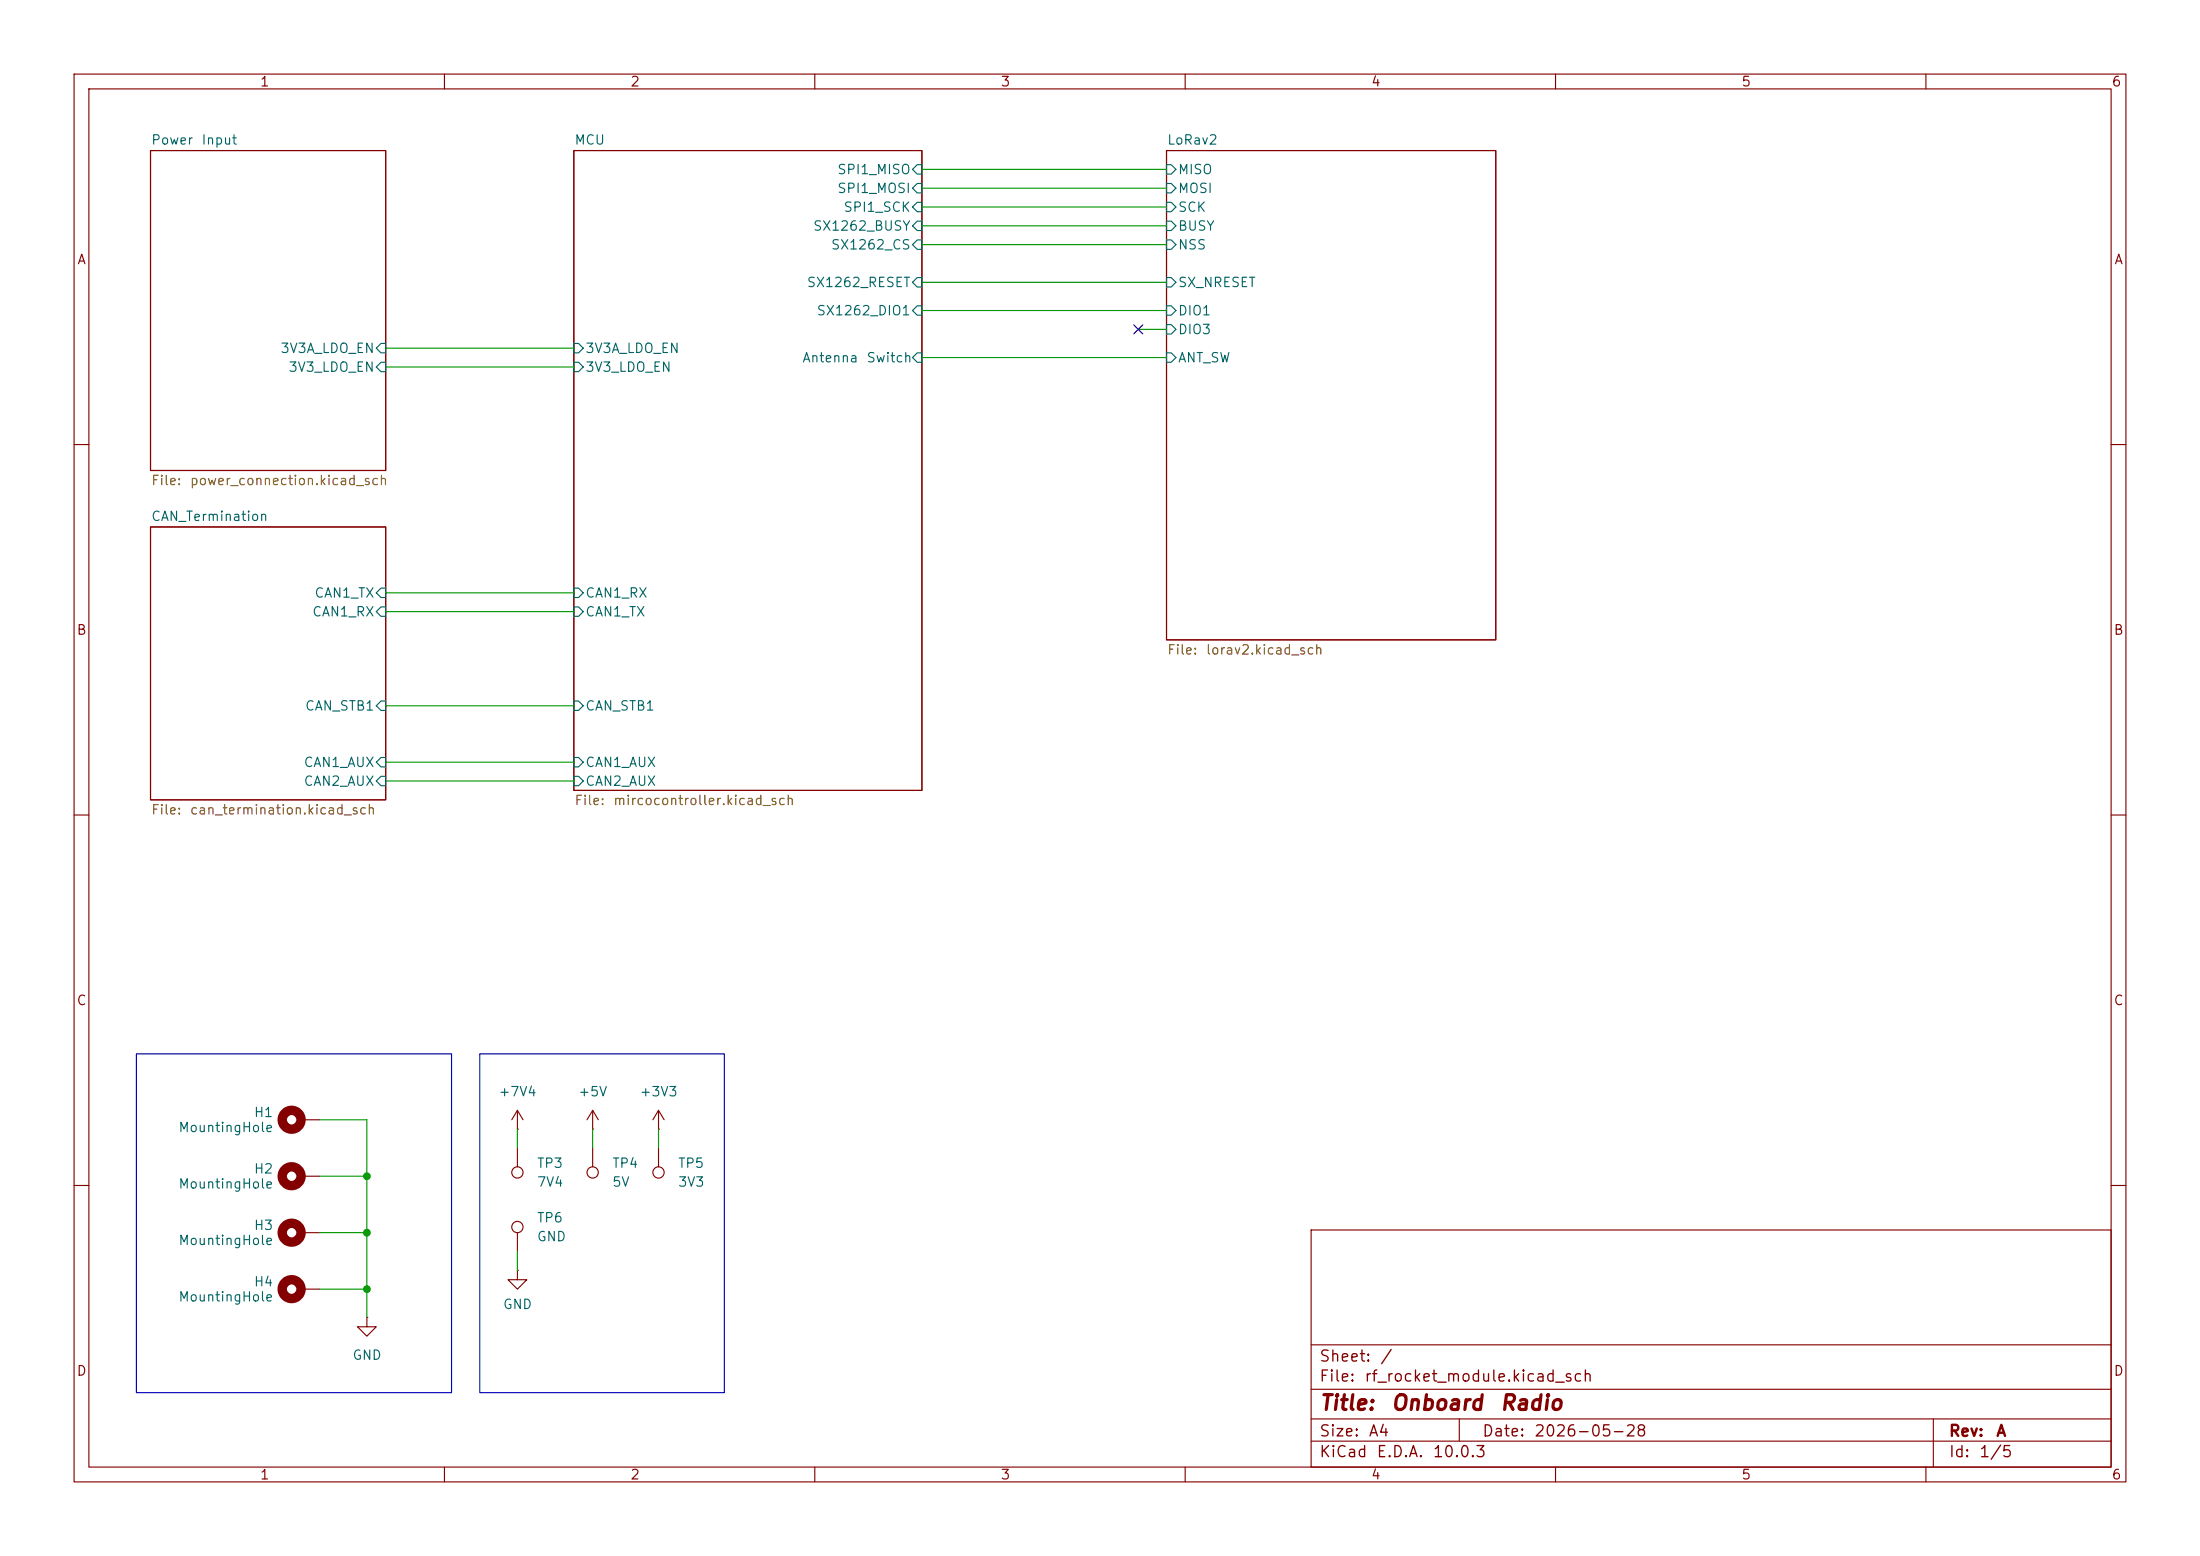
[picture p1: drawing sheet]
(kicad_sch
 (version 20260306)
 (generator "eeschema")
 (generator_version "10.0")
 (paper "A4")
 (title_block
  (title "Onboard Radio")
  (date "2026-05-28")
  (rev "A"))
 (lib_symbols
  (symbol "Connector:TestPoint"
   (pin_numbers (hide yes))
   (pin_names
    (offset 0.762) (hide yes)) (exclude_from_sim no) (in_bom yes) (on_board yes)
   (in_pos_files yes)
   (duplicate_pin_numbers_are_jumpers no)
   (property "Reference" "TP" (at 0 6.858 0) (show_name no) (do_not_autoplace no) (effects (font (size 1.27 1.27))))
   (property "Value" "TestPoint" (at 0 5.08 0) (show_name no) (do_not_autoplace no) (effects (font (size 1.27 1.27))))
   (property "Footprint" "" (at 5.08 0 0) (show_name no) (do_not_autoplace no) (hide yes) (effects (font (size 1.27 1.27))))
   (property "Datasheet" "" (at 5.08 0 0) (show_name no) (do_not_autoplace no) (hide yes) (effects (font (size 1.27 1.27))))
   (property "Description" "test point" (at 0 0 0) (show_name no) (do_not_autoplace no) (hide yes) (effects (font (size 1.27 1.27))))
   (symbol "TestPoint_0_1"
    (circle (center 0 3.302) (radius 0.762) (stroke (width 0) (type default)) (fill (type none))))
   (symbol "TestPoint_1_1"
    (pin passive line (at 0 0 90) (length 2.54) (name "1" (effects (font (size 1.27 1.27)))) (number "1" (effects (font (size 1.27 1.27))))))
   (embedded_fonts no))
  (symbol "Mechanical:MountingHole_Pad"
   (pin_numbers (hide yes))
   (pin_names
    (offset 1.016) (hide yes)) (exclude_from_sim no) (in_bom no) (on_board yes)
   (in_pos_files yes)
   (duplicate_pin_numbers_are_jumpers no)
   (property "Reference" "H" (at 0 6.35 0) (show_name no) (do_not_autoplace no) (effects (font (size 1.27 1.27))))
   (property "Value" "MountingHole_Pad" (at 0 4.445 0) (show_name no) (do_not_autoplace no) (effects (font (size 1.27 1.27))))
   (property "Footprint" "" (at 0 0 0) (show_name no) (do_not_autoplace no) (hide yes) (effects (font (size 1.27 1.27))))
   (property "Datasheet" "" (at 0 0 0) (show_name no) (do_not_autoplace no) (hide yes) (effects (font (size 1.27 1.27))))
   (property "Description" "Mounting Hole with connection" (at 0 0 0) (show_name no) (do_not_autoplace no) (hide yes) (effects (font (size 1.27 1.27))))
   (symbol "MountingHole_Pad_0_1"
    (circle (center 0 1.27) (radius 1.27) (stroke (width 1.27) (type default)) (fill (type none))))
   (symbol "MountingHole_Pad_1_1"
    (pin input line (at 0 -2.54 90) (length 2.54) (name "1" (effects (font (size 1.27 1.27)))) (number "1" (effects (font (size 1.27 1.27))))))
   (embedded_fonts no))
  (symbol "power:+3V3"
   (power global)
   (pin_numbers (hide yes))
   (pin_names
    (offset 0) (hide yes)) (exclude_from_sim no) (in_bom yes) (on_board yes)
   (in_pos_files yes)
   (duplicate_pin_numbers_are_jumpers no)
   (property "Reference" "#PWR" (at 0 -3.81 0) (show_name no) (do_not_autoplace no) (hide yes) (effects (font (size 1.27 1.27))))
   (property "Value" "+3V3" (at 0 3.556 0) (show_name no) (do_not_autoplace no) (effects (font (size 1.27 1.27))))
   (property "Footprint" "" (at 0 0 0) (show_name no) (do_not_autoplace no) (hide yes) (effects (font (size 1.27 1.27))))
   (property "Datasheet" "" (at 0 0 0) (show_name no) (do_not_autoplace no) (hide yes) (effects (font (size 1.27 1.27))))
   (property "Description" "Power symbol creates a global label with name \"+3V3\"" (at 0 0 0) (show_name no) (do_not_autoplace no) (hide yes) (effects (font (size 1.27 1.27))))
   (symbol "+3V3_0_1"
    (polyline (pts (xy -0.762 1.27) (xy 0 2.54)) (stroke (width 0) (type default)) (fill (type none)))
    (polyline (pts (xy 0 2.54) (xy 0.762 1.27)) (stroke (width 0) (type default)) (fill (type none)))
    (polyline (pts (xy 0 0) (xy 0 2.54)) (stroke (width 0) (type default)) (fill (type none))))
   (symbol "+3V3_1_1"
    (pin power_in line (at 0 0 90) (length 0) (name "" (effects (font (size 1.27 1.27)))) (number "1" (effects (font (size 1.27 1.27))))))
   (embedded_fonts no))
  (symbol "power:+5V"
   (power global)
   (pin_numbers (hide yes))
   (pin_names
    (offset 0) (hide yes)) (exclude_from_sim no) (in_bom yes) (on_board yes)
   (in_pos_files yes)
   (duplicate_pin_numbers_are_jumpers no)
   (property "Reference" "#PWR" (at 0 -3.81 0) (show_name no) (do_not_autoplace no) (hide yes) (effects (font (size 1.27 1.27))))
   (property "Value" "+5V" (at 0 3.556 0) (show_name no) (do_not_autoplace no) (effects (font (size 1.27 1.27))))
   (property "Footprint" "" (at 0 0 0) (show_name no) (do_not_autoplace no) (hide yes) (effects (font (size 1.27 1.27))))
   (property "Datasheet" "" (at 0 0 0) (show_name no) (do_not_autoplace no) (hide yes) (effects (font (size 1.27 1.27))))
   (property "Description" "Power symbol creates a global label with name \"+5V\"" (at 0 0 0) (show_name no) (do_not_autoplace no) (hide yes) (effects (font (size 1.27 1.27))))
   (symbol "+5V_0_1"
    (polyline (pts (xy -0.762 1.27) (xy 0 2.54)) (stroke (width 0) (type default)) (fill (type none)))
    (polyline (pts (xy 0 2.54) (xy 0.762 1.27)) (stroke (width 0) (type default)) (fill (type none)))
    (polyline (pts (xy 0 0) (xy 0 2.54)) (stroke (width 0) (type default)) (fill (type none))))
   (symbol "+5V_1_1"
    (pin power_in line (at 0 0 90) (length 0) (name "" (effects (font (size 1.27 1.27)))) (number "1" (effects (font (size 1.27 1.27))))))
   (embedded_fonts no))
  (symbol "power:+7.5V"
   (power global)
   (pin_numbers (hide yes))
   (pin_names
    (offset 0) (hide yes)) (exclude_from_sim no) (in_bom yes) (on_board yes)
   (in_pos_files yes)
   (duplicate_pin_numbers_are_jumpers no)
   (property "Reference" "#PWR" (at 0 -3.81 0) (show_name no) (do_not_autoplace no) (hide yes) (effects (font (size 1.27 1.27))))
   (property "Value" "+7.5V" (at 0 3.556 0) (show_name no) (do_not_autoplace no) (effects (font (size 1.27 1.27))))
   (property "Footprint" "" (at 0 0 0) (show_name no) (do_not_autoplace no) (hide yes) (effects (font (size 1.27 1.27))))
   (property "Datasheet" "" (at 0 0 0) (show_name no) (do_not_autoplace no) (hide yes) (effects (font (size 1.27 1.27))))
   (property "Description" "Power symbol creates a global label with name \"+7.5V\"" (at 0 0 0) (show_name no) (do_not_autoplace no) (hide yes) (effects (font (size 1.27 1.27))))
   (symbol "+7.5V_0_1"
    (polyline (pts (xy -0.762 1.27) (xy 0 2.54)) (stroke (width 0) (type default)) (fill (type none)))
    (polyline (pts (xy 0 2.54) (xy 0.762 1.27)) (stroke (width 0) (type default)) (fill (type none)))
    (polyline (pts (xy 0 0) (xy 0 2.54)) (stroke (width 0) (type default)) (fill (type none))))
   (symbol "+7.5V_1_1"
    (pin power_in line (at 0 0 90) (length 0) (name "" (effects (font (size 1.27 1.27)))) (number "1" (effects (font (size 1.27 1.27))))))
   (embedded_fonts no))
  (symbol "power:GND"
   (power global)
   (pin_numbers (hide yes))
   (pin_names
    (offset 0) (hide yes)) (exclude_from_sim no) (in_bom yes) (on_board yes)
   (in_pos_files yes)
   (duplicate_pin_numbers_are_jumpers no)
   (property "Reference" "#PWR" (at 0 -6.35 0) (show_name no) (do_not_autoplace no) (hide yes) (effects (font (size 1.27 1.27))))
   (property "Value" "GND" (at 0 -3.81 0) (show_name no) (do_not_autoplace no) (effects (font (size 1.27 1.27))))
   (property "Footprint" "" (at 0 0 0) (show_name no) (do_not_autoplace no) (hide yes) (effects (font (size 1.27 1.27))))
   (property "Datasheet" "" (at 0 0 0) (show_name no) (do_not_autoplace no) (hide yes) (effects (font (size 1.27 1.27))))
   (property "Description" "Power symbol creates a global label with name \"GND\" , ground" (at 0 0 0) (show_name no) (do_not_autoplace no) (hide yes) (effects (font (size 1.27 1.27))))
   (symbol "GND_0_1"
    (polyline (pts (xy 0 0) (xy 0 -1.27) (xy 1.27 -1.27) (xy 0 -2.54) (xy -1.27 -1.27) (xy 0 -1.27)) (stroke (width 0) (type default)) (fill (type none))))
   (symbol "GND_1_1"
    (pin power_in line (at 0 0 270) (length 0) (name "" (effects (font (size 1.27 1.27)))) (number "1" (effects (font (size 1.27 1.27))))))
   (embedded_fonts no)))
 (rectangle
  (start 18.415 142.24)
  (end 60.96 187.96)
  (stroke (width 0) (type default))
  (fill (type none)))
 (rectangle
  (start 64.77 142.24)
  (end 97.79 187.96)
  (stroke (width 0) (type default))
  (fill (type none)))
 (junction
  (at 49.53 158.75)
  (diameter 0)
  (color 0 0 0 0))
 (junction
  (at 49.53 173.99)
  (diameter 0)
  (color 0 0 0 0))
 (junction
  (at 49.53 166.37)
  (diameter 0)
  (color 0 0 0 0))
 (no_connect
  (at 153.67 44.45))
 (wire
  (pts (xy 52.07 105.41) (xy 77.47 105.41))
  (stroke (width 0) (type default)))
 (wire
  (pts (xy 52.07 46.99) (xy 77.47 46.99))
  (stroke (width 0) (type default)))
 (wire
  (pts (xy 124.46 22.86) (xy 157.48 22.86))
  (stroke (width 0) (type default)))
 (wire
  (pts (xy 69.85 168.91) (xy 69.85 171.45))
  (stroke (width 0) (type default)))
 (wire
  (pts (xy 52.07 95.25) (xy 77.47 95.25))
  (stroke (width 0) (type default)))
 (wire
  (pts (xy 52.07 80.01) (xy 77.47 80.01))
  (stroke (width 0) (type default)))
 (wire
  (pts (xy 124.46 38.1) (xy 157.48 38.1))
  (stroke (width 0) (type default)))
 (wire
  (pts (xy 153.67 44.45) (xy 157.48 44.45))
  (stroke (width 0) (type default)))
 (wire
  (pts (xy 52.07 49.53) (xy 77.47 49.53))
  (stroke (width 0) (type default)))
 (wire
  (pts (xy 124.46 25.4) (xy 157.48 25.4))
  (stroke (width 0) (type default)))
 (wire
  (pts (xy 43.18 151.13) (xy 49.53 151.13))
  (stroke (width 0) (type default)))
 (wire
  (pts (xy 49.53 166.37) (xy 49.53 173.99))
  (stroke (width 0) (type default)))
 (wire
  (pts (xy 49.53 158.75) (xy 49.53 166.37))
  (stroke (width 0) (type default)))
 (wire
  (pts (xy 49.53 151.13) (xy 49.53 158.75))
  (stroke (width 0) (type default)))
 (wire
  (pts (xy 43.18 158.75) (xy 49.53 158.75))
  (stroke (width 0) (type default)))
 (wire
  (pts (xy 49.53 173.99) (xy 49.53 177.8))
  (stroke (width 0) (type default)))
 (wire
  (pts (xy 43.18 166.37) (xy 49.53 166.37))
  (stroke (width 0) (type default)))
 (wire
  (pts (xy 52.07 102.87) (xy 77.47 102.87))
  (stroke (width 0) (type default)))
 (wire
  (pts (xy 69.85 152.4) (xy 69.85 154.94))
  (stroke (width 0) (type default)))
 (wire
  (pts (xy 124.46 27.94) (xy 157.48 27.94))
  (stroke (width 0) (type default)))
 (wire
  (pts (xy 124.46 48.26) (xy 157.48 48.26))
  (stroke (width 0) (type default)))
 (wire
  (pts (xy 124.46 33.02) (xy 157.48 33.02))
  (stroke (width 0) (type default)))
 (wire
  (pts (xy 43.18 173.99) (xy 49.53 173.99))
  (stroke (width 0) (type default)))
 (wire
  (pts (xy 124.46 41.91) (xy 157.48 41.91))
  (stroke (width 0) (type default)))
 (wire
  (pts (xy 80.01 152.4) (xy 80.01 154.94))
  (stroke (width 0) (type default)))
 (wire
  (pts (xy 88.9 152.4) (xy 88.9 154.94))
  (stroke (width 0) (type default)))
 (wire
  (pts (xy 52.07 82.55) (xy 77.47 82.55))
  (stroke (width 0) (type default)))
 (wire
  (pts (xy 124.46 30.48) (xy 157.48 30.48))
  (stroke (width 0) (type default)))
 (symbol
  (lib_id "power:+5V")
  (at 80.01 152.4 0)
  (unit 1)
  (body_style 1)
  (exclude_from_sim no)
  (in_bom yes)
  (on_board yes)
  (in_pos_files yes)
  (dnp no)
  (fields_autoplaced yes)
  (property "Reference" "#PWR017" (at 80.01 156.21 0) (hide yes) (show_name no) (do_not_autoplace no) (effects (font (size 1.27 1.27))))
  (property "Value" "+5V" (at 80.01 147.32 0) (show_name no) (do_not_autoplace no) (effects (font (size 1.27 1.27))))
  (property "Footprint" "" (at 80.01 152.4 0) (hide yes) (show_name no) (do_not_autoplace no) (effects (font (size 1.27 1.27))))
  (property "Datasheet" "" (at 80.01 152.4 0) (hide yes) (show_name no) (do_not_autoplace no) (effects (font (size 1.27 1.27))))
  (property "Description" "Power symbol creates a global label with name \"+5V\"" (at 80.01 152.4 0) (hide yes) (show_name no) (do_not_autoplace no) (effects (font (size 1.27 1.27))))
  (pin "1"))
 (symbol
  (lib_id "power:+7.5V")
  (at 69.85 152.4 0)
  (unit 1)
  (body_style 1)
  (exclude_from_sim no)
  (in_bom yes)
  (on_board yes)
  (in_pos_files yes)
  (dnp no)
  (fields_autoplaced yes)
  (property "Reference" "#PWR018" (at 69.85 156.21 0) (hide yes) (show_name no) (do_not_autoplace no) (effects (font (size 1.27 1.27))))
  (property "Value" "+7V4" (at 69.85 147.32 0) (show_name no) (do_not_autoplace no) (effects (font (size 1.27 1.27))))
  (property "Footprint" "" (at 69.85 152.4 0) (hide yes) (show_name no) (do_not_autoplace no) (effects (font (size 1.27 1.27))))
  (property "Datasheet" "" (at 69.85 152.4 0) (hide yes) (show_name no) (do_not_autoplace no) (effects (font (size 1.27 1.27))))
  (property "Description" "Power symbol creates a global label with name \"+7.5V\"" (at 69.85 152.4 0) (hide yes) (show_name no) (do_not_autoplace no) (effects (font (size 1.27 1.27))))
  (pin "1"))
 (symbol
  (lib_id "Connector:TestPoint")
  (at 80.01 154.94 180)
  (unit 1)
  (body_style 1)
  (exclude_from_sim no)
  (in_bom no)
  (on_board no)
  (in_pos_files yes)
  (dnp no)
  (fields_autoplaced yes)
  (property "Reference" "TP4" (at 82.55 156.9719 0) (show_name no) (do_not_autoplace no) (effects (font (size 1.27 1.27)) (justify right)))
  (property "Value" "5V" (at 82.55 159.5119 0) (show_name no) (do_not_autoplace no) (effects (font (size 1.27 1.27)) (justify right)))
  (property "Footprint" "TestPoint:TestPoint_Pad_1.0x1.0mm" (at 74.93 154.94 0) (hide yes) (show_name no) (do_not_autoplace no) (effects (font (size 1.27 1.27))))
  (property "Datasheet" "" (at 74.93 154.94 0) (hide yes) (show_name no) (do_not_autoplace no) (effects (font (size 1.27 1.27))))
  (property "Description" "test point" (at 80.01 154.94 0) (hide yes) (show_name no) (do_not_autoplace no) (effects (font (size 1.27 1.27))))
  (property "DigiKey PN" "" (at 80.01 154.94 0) (hide yes) (show_name no) (do_not_autoplace no) (effects (font (size 1.27 1.27))))
  (property "LCSC Part #" "" (at 80.01 154.94 0) (hide yes) (show_name no) (do_not_autoplace no) (effects (font (size 1.27 1.27))))
  (property "Manufacturer" "" (at 80.01 154.94 0) (hide yes) (show_name no) (do_not_autoplace no) (effects (font (size 1.27 1.27))))
  (property "Max Temp" "" (at 80.01 154.94 0) (hide yes) (show_name no) (do_not_autoplace no) (effects (font (size 1.27 1.27))))
  (property "Min Temp" "" (at 80.01 154.94 0) (hide yes) (show_name no) (do_not_autoplace no) (effects (font (size 1.27 1.27))))
  (property "Voltage" "" (at 80.01 154.94 0) (hide yes) (show_name no) (do_not_autoplace no) (effects (font (size 1.27 1.27))))
  (property "KLC_S3.3" "" (at 80.01 154.94 0) (hide yes) (show_name no) (do_not_autoplace no) (effects (font (size 1.27 1.27))))
  (property "KLC_S4.1" "" (at 80.01 154.94 0) (hide yes) (show_name no) (do_not_autoplace no) (effects (font (size 1.27 1.27))))
  (pin "1"))
 (symbol
  (lib_id "Mechanical:MountingHole_Pad")
  (at 40.64 166.37 90)
  (unit 1)
  (body_style 1)
  (exclude_from_sim no)
  (in_bom no)
  (on_board yes)
  (in_pos_files yes)
  (dnp no)
  (property "Reference" "H3" (at 35.56 165.354 90) (show_name no) (do_not_autoplace no) (effects (font (size 1.27 1.27))))
  (property "Value" "MountingHole" (at 30.48 167.386 90) (show_name no) (do_not_autoplace no) (effects (font (size 1.27 1.27))))
  (property "Footprint" "MountingHole:MountingHole_3.2mm_M3_DIN965_Pad" (at 40.64 166.37 0) (hide yes) (show_name no) (do_not_autoplace no) (effects (font (size 1.27 1.27))))
  (property "Datasheet" "" (at 40.64 166.37 0) (hide yes) (show_name no) (do_not_autoplace no) (effects (font (size 1.27 1.27))))
  (property "Description" "Mounting Hole with connection" (at 40.64 166.37 0) (hide yes) (show_name no) (do_not_autoplace no) (effects (font (size 1.27 1.27))))
  (property "DigiKey PN" "" (at 40.64 166.37 90) (hide yes) (show_name no) (do_not_autoplace no) (effects (font (size 1.27 1.27))))
  (property "LCSC Part #" "" (at 40.64 166.37 90) (hide yes) (show_name no) (do_not_autoplace no) (effects (font (size 1.27 1.27))))
  (property "Manufacturer" "" (at 40.64 166.37 90) (hide yes) (show_name no) (do_not_autoplace no) (effects (font (size 1.27 1.27))))
  (property "Max Temp" "" (at 40.64 166.37 90) (hide yes) (show_name no) (do_not_autoplace no) (effects (font (size 1.27 1.27))))
  (property "Min Temp" "" (at 40.64 166.37 90) (hide yes) (show_name no) (do_not_autoplace no) (effects (font (size 1.27 1.27))))
  (property "Voltage" "" (at 40.64 166.37 90) (hide yes) (show_name no) (do_not_autoplace no) (effects (font (size 1.27 1.27))))
  (property "KLC_S3.3" "" (at 40.64 166.37 90) (hide yes) (show_name no) (do_not_autoplace no) (effects (font (size 1.27 1.27))))
  (property "KLC_S4.1" "" (at 40.64 166.37 90) (hide yes) (show_name no) (do_not_autoplace no) (effects (font (size 1.27 1.27))))
  (pin "1"))
 (symbol
  (lib_id "Connector:TestPoint")
  (at 88.9 154.94 180)
  (unit 1)
  (body_style 1)
  (exclude_from_sim no)
  (in_bom no)
  (on_board no)
  (in_pos_files yes)
  (dnp no)
  (fields_autoplaced yes)
  (property "Reference" "TP5" (at 91.44 156.9719 0) (show_name no) (do_not_autoplace no) (effects (font (size 1.27 1.27)) (justify right)))
  (property "Value" "3V3" (at 91.44 159.5119 0) (show_name no) (do_not_autoplace no) (effects (font (size 1.27 1.27)) (justify right)))
  (property "Footprint" "TestPoint:TestPoint_Pad_1.0x1.0mm" (at 83.82 154.94 0) (hide yes) (show_name no) (do_not_autoplace no) (effects (font (size 1.27 1.27))))
  (property "Datasheet" "" (at 83.82 154.94 0) (hide yes) (show_name no) (do_not_autoplace no) (effects (font (size 1.27 1.27))))
  (property "Description" "test point" (at 88.9 154.94 0) (hide yes) (show_name no) (do_not_autoplace no) (effects (font (size 1.27 1.27))))
  (property "DigiKey PN" "" (at 88.9 154.94 0) (hide yes) (show_name no) (do_not_autoplace no) (effects (font (size 1.27 1.27))))
  (property "LCSC Part #" "" (at 88.9 154.94 0) (hide yes) (show_name no) (do_not_autoplace no) (effects (font (size 1.27 1.27))))
  (property "Manufacturer" "" (at 88.9 154.94 0) (hide yes) (show_name no) (do_not_autoplace no) (effects (font (size 1.27 1.27))))
  (property "Max Temp" "" (at 88.9 154.94 0) (hide yes) (show_name no) (do_not_autoplace no) (effects (font (size 1.27 1.27))))
  (property "Min Temp" "" (at 88.9 154.94 0) (hide yes) (show_name no) (do_not_autoplace no) (effects (font (size 1.27 1.27))))
  (property "Voltage" "" (at 88.9 154.94 0) (hide yes) (show_name no) (do_not_autoplace no) (effects (font (size 1.27 1.27))))
  (property "KLC_S3.3" "" (at 88.9 154.94 0) (hide yes) (show_name no) (do_not_autoplace no) (effects (font (size 1.27 1.27))))
  (property "KLC_S4.1" "" (at 88.9 154.94 0) (hide yes) (show_name no) (do_not_autoplace no) (effects (font (size 1.27 1.27))))
  (pin "1"))
 (symbol
  (lib_id "Mechanical:MountingHole_Pad")
  (at 40.64 151.13 90)
  (unit 1)
  (body_style 1)
  (exclude_from_sim no)
  (in_bom no)
  (on_board yes)
  (in_pos_files yes)
  (dnp no)
  (property "Reference" "H1" (at 35.56 150.114 90) (show_name no) (do_not_autoplace no) (effects (font (size 1.27 1.27))))
  (property "Value" "MountingHole" (at 30.48 152.146 90) (show_name no) (do_not_autoplace no) (effects (font (size 1.27 1.27))))
  (property "Footprint" "MountingHole:MountingHole_3.2mm_M3_DIN965_Pad" (at 40.64 151.13 0) (hide yes) (show_name no) (do_not_autoplace no) (effects (font (size 1.27 1.27))))
  (property "Datasheet" "" (at 40.64 151.13 0) (hide yes) (show_name no) (do_not_autoplace no) (effects (font (size 1.27 1.27))))
  (property "Description" "Mounting Hole with connection" (at 40.64 151.13 0) (hide yes) (show_name no) (do_not_autoplace no) (effects (font (size 1.27 1.27))))
  (property "DigiKey PN" "" (at 40.64 151.13 90) (hide yes) (show_name no) (do_not_autoplace no) (effects (font (size 1.27 1.27))))
  (property "LCSC Part #" "" (at 40.64 151.13 90) (hide yes) (show_name no) (do_not_autoplace no) (effects (font (size 1.27 1.27))))
  (property "Manufacturer" "" (at 40.64 151.13 90) (hide yes) (show_name no) (do_not_autoplace no) (effects (font (size 1.27 1.27))))
  (property "Max Temp" "" (at 40.64 151.13 90) (hide yes) (show_name no) (do_not_autoplace no) (effects (font (size 1.27 1.27))))
  (property "Min Temp" "" (at 40.64 151.13 90) (hide yes) (show_name no) (do_not_autoplace no) (effects (font (size 1.27 1.27))))
  (property "Voltage" "" (at 40.64 151.13 90) (hide yes) (show_name no) (do_not_autoplace no) (effects (font (size 1.27 1.27))))
  (property "KLC_S3.3" "" (at 40.64 151.13 90) (hide yes) (show_name no) (do_not_autoplace no) (effects (font (size 1.27 1.27))))
  (property "KLC_S4.1" "" (at 40.64 151.13 90) (hide yes) (show_name no) (do_not_autoplace no) (effects (font (size 1.27 1.27))))
  (pin "1"))
 (symbol
  (lib_id "Mechanical:MountingHole_Pad")
  (at 40.64 173.99 90)
  (unit 1)
  (body_style 1)
  (exclude_from_sim no)
  (in_bom no)
  (on_board yes)
  (in_pos_files yes)
  (dnp no)
  (property "Reference" "H4" (at 35.56 172.974 90) (show_name no) (do_not_autoplace no) (effects (font (size 1.27 1.27))))
  (property "Value" "MountingHole" (at 30.48 175.006 90) (show_name no) (do_not_autoplace no) (effects (font (size 1.27 1.27))))
  (property "Footprint" "MountingHole:MountingHole_3.2mm_M3_DIN965_Pad" (at 40.64 173.99 0) (hide yes) (show_name no) (do_not_autoplace no) (effects (font (size 1.27 1.27))))
  (property "Datasheet" "" (at 40.64 173.99 0) (hide yes) (show_name no) (do_not_autoplace no) (effects (font (size 1.27 1.27))))
  (property "Description" "Mounting Hole with connection" (at 40.64 173.99 0) (hide yes) (show_name no) (do_not_autoplace no) (effects (font (size 1.27 1.27))))
  (property "DigiKey PN" "" (at 40.64 173.99 90) (hide yes) (show_name no) (do_not_autoplace no) (effects (font (size 1.27 1.27))))
  (property "LCSC Part #" "" (at 40.64 173.99 90) (hide yes) (show_name no) (do_not_autoplace no) (effects (font (size 1.27 1.27))))
  (property "Manufacturer" "" (at 40.64 173.99 90) (hide yes) (show_name no) (do_not_autoplace no) (effects (font (size 1.27 1.27))))
  (property "Max Temp" "" (at 40.64 173.99 90) (hide yes) (show_name no) (do_not_autoplace no) (effects (font (size 1.27 1.27))))
  (property "Min Temp" "" (at 40.64 173.99 90) (hide yes) (show_name no) (do_not_autoplace no) (effects (font (size 1.27 1.27))))
  (property "Voltage" "" (at 40.64 173.99 90) (hide yes) (show_name no) (do_not_autoplace no) (effects (font (size 1.27 1.27))))
  (property "KLC_S3.3" "" (at 40.64 173.99 90) (hide yes) (show_name no) (do_not_autoplace no) (effects (font (size 1.27 1.27))))
  (property "KLC_S4.1" "" (at 40.64 173.99 90) (hide yes) (show_name no) (do_not_autoplace no) (effects (font (size 1.27 1.27))))
  (pin "1"))
 (symbol
  (lib_id "Connector:TestPoint")
  (at 69.85 154.94 180)
  (unit 1)
  (body_style 1)
  (exclude_from_sim no)
  (in_bom no)
  (on_board no)
  (in_pos_files yes)
  (dnp no)
  (fields_autoplaced yes)
  (property "Reference" "TP3" (at 72.39 156.9719 0) (show_name no) (do_not_autoplace no) (effects (font (size 1.27 1.27)) (justify right)))
  (property "Value" "7V4" (at 72.39 159.5119 0) (show_name no) (do_not_autoplace no) (effects (font (size 1.27 1.27)) (justify right)))
  (property "Footprint" "TestPoint:TestPoint_Pad_1.0x1.0mm" (at 64.77 154.94 0) (hide yes) (show_name no) (do_not_autoplace no) (effects (font (size 1.27 1.27))))
  (property "Datasheet" "" (at 64.77 154.94 0) (hide yes) (show_name no) (do_not_autoplace no) (effects (font (size 1.27 1.27))))
  (property "Description" "test point" (at 69.85 154.94 0) (hide yes) (show_name no) (do_not_autoplace no) (effects (font (size 1.27 1.27))))
  (property "DigiKey PN" "" (at 69.85 154.94 0) (hide yes) (show_name no) (do_not_autoplace no) (effects (font (size 1.27 1.27))))
  (property "LCSC Part #" "" (at 69.85 154.94 0) (hide yes) (show_name no) (do_not_autoplace no) (effects (font (size 1.27 1.27))))
  (property "Manufacturer" "" (at 69.85 154.94 0) (hide yes) (show_name no) (do_not_autoplace no) (effects (font (size 1.27 1.27))))
  (property "Max Temp" "" (at 69.85 154.94 0) (hide yes) (show_name no) (do_not_autoplace no) (effects (font (size 1.27 1.27))))
  (property "Min Temp" "" (at 69.85 154.94 0) (hide yes) (show_name no) (do_not_autoplace no) (effects (font (size 1.27 1.27))))
  (property "Voltage" "" (at 69.85 154.94 0) (hide yes) (show_name no) (do_not_autoplace no) (effects (font (size 1.27 1.27))))
  (property "KLC_S3.3" "" (at 69.85 154.94 0) (hide yes) (show_name no) (do_not_autoplace no) (effects (font (size 1.27 1.27))))
  (property "KLC_S4.1" "" (at 69.85 154.94 0) (hide yes) (show_name no) (do_not_autoplace no) (effects (font (size 1.27 1.27))))
  (pin "1"))
 (symbol
  (lib_id "power:+3V3")
  (at 88.9 152.4 0)
  (unit 1)
  (body_style 1)
  (exclude_from_sim no)
  (in_bom yes)
  (on_board yes)
  (in_pos_files yes)
  (dnp no)
  (fields_autoplaced yes)
  (property "Reference" "#PWR016" (at 88.9 156.21 0) (hide yes) (show_name no) (do_not_autoplace no) (effects (font (size 1.27 1.27))))
  (property "Value" "+3V3" (at 88.9 147.32 0) (show_name no) (do_not_autoplace no) (effects (font (size 1.27 1.27))))
  (property "Footprint" "" (at 88.9 152.4 0) (hide yes) (show_name no) (do_not_autoplace no) (effects (font (size 1.27 1.27))))
  (property "Datasheet" "" (at 88.9 152.4 0) (hide yes) (show_name no) (do_not_autoplace no) (effects (font (size 1.27 1.27))))
  (property "Description" "Power symbol creates a global label with name \"+3V3\"" (at 88.9 152.4 0) (hide yes) (show_name no) (do_not_autoplace no) (effects (font (size 1.27 1.27))))
  (pin "1"))
 (symbol
  (lib_id "power:GND")
  (at 49.53 177.8 0)
  (unit 1)
  (body_style 1)
  (exclude_from_sim no)
  (in_bom yes)
  (on_board yes)
  (in_pos_files yes)
  (dnp no)
  (fields_autoplaced yes)
  (property "Reference" "#PWR015" (at 49.53 184.15 0) (hide yes) (show_name no) (do_not_autoplace no) (effects (font (size 1.27 1.27))))
  (property "Value" "GND" (at 49.53 182.88 0) (show_name no) (do_not_autoplace no) (effects (font (size 1.27 1.27))))
  (property "Footprint" "" (at 49.53 177.8 0) (hide yes) (show_name no) (do_not_autoplace no) (effects (font (size 1.27 1.27))))
  (property "Datasheet" "" (at 49.53 177.8 0) (hide yes) (show_name no) (do_not_autoplace no) (effects (font (size 1.27 1.27))))
  (property "Description" "Power symbol creates a global label with name \"GND\" , ground" (at 49.53 177.8 0) (hide yes) (show_name no) (do_not_autoplace no) (effects (font (size 1.27 1.27))))
  (pin "1"))
 (symbol
  (lib_id "Connector:TestPoint")
  (at 69.85 168.91 0)
  (unit 1)
  (body_style 1)
  (exclude_from_sim no)
  (in_bom no)
  (on_board no)
  (in_pos_files yes)
  (dnp no)
  (fields_autoplaced yes)
  (property "Reference" "TP6" (at 72.39 164.3379 0) (show_name no) (do_not_autoplace no) (effects (font (size 1.27 1.27)) (justify left)))
  (property "Value" "GND" (at 72.39 166.8779 0) (show_name no) (do_not_autoplace no) (effects (font (size 1.27 1.27)) (justify left)))
  (property "Footprint" "TestPoint:TestPoint_Pad_1.0x1.0mm" (at 74.93 168.91 0) (hide yes) (show_name no) (do_not_autoplace no) (effects (font (size 1.27 1.27))))
  (property "Datasheet" "" (at 74.93 168.91 0) (hide yes) (show_name no) (do_not_autoplace no) (effects (font (size 1.27 1.27))))
  (property "Description" "test point" (at 69.85 168.91 0) (hide yes) (show_name no) (do_not_autoplace no) (effects (font (size 1.27 1.27))))
  (property "DigiKey PN" "" (at 69.85 168.91 0) (hide yes) (show_name no) (do_not_autoplace no) (effects (font (size 1.27 1.27))))
  (property "LCSC Part #" "" (at 69.85 168.91 0) (hide yes) (show_name no) (do_not_autoplace no) (effects (font (size 1.27 1.27))))
  (property "Manufacturer" "" (at 69.85 168.91 0) (hide yes) (show_name no) (do_not_autoplace no) (effects (font (size 1.27 1.27))))
  (property "Max Temp" "" (at 69.85 168.91 0) (hide yes) (show_name no) (do_not_autoplace no) (effects (font (size 1.27 1.27))))
  (property "Min Temp" "" (at 69.85 168.91 0) (hide yes) (show_name no) (do_not_autoplace no) (effects (font (size 1.27 1.27))))
  (property "Voltage" "" (at 69.85 168.91 0) (hide yes) (show_name no) (do_not_autoplace no) (effects (font (size 1.27 1.27))))
  (property "KLC_S3.3" "" (at 69.85 168.91 0) (hide yes) (show_name no) (do_not_autoplace no) (effects (font (size 1.27 1.27))))
  (property "KLC_S4.1" "" (at 69.85 168.91 0) (hide yes) (show_name no) (do_not_autoplace no) (effects (font (size 1.27 1.27))))
  (pin "1"))
 (symbol
  (lib_id "power:GND")
  (at 69.85 171.45 0)
  (unit 1)
  (body_style 1)
  (exclude_from_sim no)
  (in_bom yes)
  (on_board yes)
  (in_pos_files yes)
  (dnp no)
  (property "Reference" "#PWR019" (at 69.85 177.8 0) (hide yes) (show_name no) (do_not_autoplace no) (effects (font (size 1.27 1.27))))
  (property "Value" "GND" (at 69.85 176.022 0) (show_name no) (do_not_autoplace no) (effects (font (size 1.27 1.27))))
  (property "Footprint" "" (at 69.85 171.45 0) (hide yes) (show_name no) (do_not_autoplace no) (effects (font (size 1.27 1.27))))
  (property "Datasheet" "" (at 69.85 171.45 0) (hide yes) (show_name no) (do_not_autoplace no) (effects (font (size 1.27 1.27))))
  (property "Description" "Power symbol creates a global label with name \"GND\" , ground" (at 69.85 171.45 0) (hide yes) (show_name no) (do_not_autoplace no) (effects (font (size 1.27 1.27))))
  (pin "1"))
 (symbol
  (lib_id "Mechanical:MountingHole_Pad")
  (at 40.64 158.75 90)
  (unit 1)
  (body_style 1)
  (exclude_from_sim no)
  (in_bom no)
  (on_board yes)
  (in_pos_files yes)
  (dnp no)
  (property "Reference" "H2" (at 35.56 157.734 90) (show_name no) (do_not_autoplace no) (effects (font (size 1.27 1.27))))
  (property "Value" "MountingHole" (at 30.48 159.766 90) (show_name no) (do_not_autoplace no) (effects (font (size 1.27 1.27))))
  (property "Footprint" "MountingHole:MountingHole_3.2mm_M3_DIN965_Pad" (at 40.64 158.75 0) (hide yes) (show_name no) (do_not_autoplace no) (effects (font (size 1.27 1.27))))
  (property "Datasheet" "" (at 40.64 158.75 0) (hide yes) (show_name no) (do_not_autoplace no) (effects (font (size 1.27 1.27))))
  (property "Description" "Mounting Hole with connection" (at 40.64 158.75 0) (hide yes) (show_name no) (do_not_autoplace no) (effects (font (size 1.27 1.27))))
  (property "DigiKey PN" "" (at 40.64 158.75 90) (hide yes) (show_name no) (do_not_autoplace no) (effects (font (size 1.27 1.27))))
  (property "LCSC Part #" "" (at 40.64 158.75 90) (hide yes) (show_name no) (do_not_autoplace no) (effects (font (size 1.27 1.27))))
  (property "Manufacturer" "" (at 40.64 158.75 90) (hide yes) (show_name no) (do_not_autoplace no) (effects (font (size 1.27 1.27))))
  (property "Max Temp" "" (at 40.64 158.75 90) (hide yes) (show_name no) (do_not_autoplace no) (effects (font (size 1.27 1.27))))
  (property "Min Temp" "" (at 40.64 158.75 90) (hide yes) (show_name no) (do_not_autoplace no) (effects (font (size 1.27 1.27))))
  (property "Voltage" "" (at 40.64 158.75 90) (hide yes) (show_name no) (do_not_autoplace no) (effects (font (size 1.27 1.27))))
  (property "KLC_S3.3" "" (at 40.64 158.75 90) (hide yes) (show_name no) (do_not_autoplace no) (effects (font (size 1.27 1.27))))
  (property "KLC_S4.1" "" (at 40.64 158.75 90) (hide yes) (show_name no) (do_not_autoplace no) (effects (font (size 1.27 1.27))))
  (pin "1"))
 (sheet
  (at 20.32 20.32)
  (size 31.75 43.18)
  (exclude_from_sim no)
  (in_bom yes)
  (on_board yes)
  (dnp no)
  (fields_autoplaced yes)
  (stroke (width 0.1524) (type solid))
  (fill (color 0 0 0 0))
  (property "Sheetname" "Power Input" (at 20.32 19.6084 0) (show_name no) (do_not_autoplace no) (effects (font (size 1.27 1.27)) (justify left bottom)))
  (property "Sheetfile" "power_connection.kicad_sch" (at 20.32 64.0846 0) (show_name no) (do_not_autoplace no) (effects (font (size 1.27 1.27)) (justify left top)))
  (pin "3V3A_LDO_EN" input (at 52.07 46.99 0) (effects (font (size 1.27 1.27)) (justify right)))
  (pin "3V3_LDO_EN" input (at 52.07 49.53 0) (effects (font (size 1.27 1.27)) (justify right))))
 (sheet
  (at 77.47 20.32)
  (size 46.99 86.36)
  (exclude_from_sim no)
  (in_bom yes)
  (on_board yes)
  (dnp no)
  (fields_autoplaced yes)
  (stroke (width 0.1524) (type solid))
  (fill (color 0 0 0 0))
  (property "Sheetname" "MCU" (at 77.47 19.6084 0) (show_name no) (do_not_autoplace no) (effects (font (size 1.27 1.27)) (justify left bottom)))
  (property "Sheetfile" "mircocontroller.kicad_sch" (at 77.47 107.2646 0) (show_name no) (do_not_autoplace no) (effects (font (size 1.27 1.27)) (justify left top)))
  (pin "SPI1_MISO" input (at 124.46 22.86 0) (effects (font (size 1.27 1.27)) (justify right)))
  (pin "SPI1_MOSI" input (at 124.46 25.4 0) (effects (font (size 1.27 1.27)) (justify right)))
  (pin "SPI1_SCK" input (at 124.46 27.94 0) (effects (font (size 1.27 1.27)) (justify right)))
  (pin "SX1262_BUSY" input (at 124.46 30.48 0) (effects (font (size 1.27 1.27)) (justify right)))
  (pin "SX1262_CS" input (at 124.46 33.02 0) (effects (font (size 1.27 1.27)) (justify right)))
  (pin "SX1262_DIO1" input (at 124.46 41.91 0) (effects (font (size 1.27 1.27)) (justify right)))
  (pin "SX1262_RESET" input (at 124.46 38.1 0) (effects (font (size 1.27 1.27)) (justify right)))
  (pin "Antenna Switch" input (at 124.46 48.26 0) (effects (font (size 1.27 1.27)) (justify right)))
  (pin "CAN1_AUX" input (at 77.47 102.87 180) (effects (font (size 1.27 1.27)) (justify left)))
  (pin "CAN1_RX" input (at 77.47 80.01 180) (effects (font (size 1.27 1.27)) (justify left)))
  (pin "CAN1_TX" input (at 77.47 82.55 180) (effects (font (size 1.27 1.27)) (justify left)))
  (pin "CAN_STB1" input (at 77.47 95.25 180) (effects (font (size 1.27 1.27)) (justify left)))
  (pin "CAN2_AUX" input (at 77.47 105.41 180) (effects (font (size 1.27 1.27)) (justify left)))
  (pin "3V3A_LDO_EN" input (at 77.47 46.99 180) (effects (font (size 1.27 1.27)) (justify left)))
  (pin "3V3_LDO_EN" input (at 77.47 49.53 180) (effects (font (size 1.27 1.27)) (justify left))))
 (sheet
  (at 20.32 71.12)
  (size 31.75 36.83)
  (exclude_from_sim no)
  (in_bom yes)
  (on_board yes)
  (dnp no)
  (fields_autoplaced yes)
  (stroke (width 0.1524) (type solid))
  (fill (color 0 0 0 0))
  (property "Sheetname" "CAN_Termination" (at 20.32 70.4084 0) (show_name no) (do_not_autoplace no) (effects (font (size 1.27 1.27)) (justify left bottom)))
  (property "Sheetfile" "can_termination.kicad_sch" (at 20.32 108.5346 0) (show_name no) (do_not_autoplace no) (effects (font (size 1.27 1.27)) (justify left top)))
  (pin "CAN1_RX" input (at 52.07 82.55 0) (effects (font (size 1.27 1.27)) (justify right)))
  (pin "CAN1_TX" input (at 52.07 80.01 0) (effects (font (size 1.27 1.27)) (justify right)))
  (pin "CAN1_AUX" input (at 52.07 102.87 0) (effects (font (size 1.27 1.27)) (justify right)))
  (pin "CAN_STB1" input (at 52.07 95.25 0) (effects (font (size 1.27 1.27)) (justify right)))
  (pin "CAN2_AUX" input (at 52.07 105.41 0) (effects (font (size 1.27 1.27)) (justify right))))
 (sheet
  (at 157.48 20.32)
  (size 44.45 66.04)
  (exclude_from_sim no)
  (in_bom yes)
  (on_board yes)
  (dnp no)
  (fields_autoplaced yes)
  (stroke (width 0.1524) (type solid))
  (fill (color 0 0 0 0))
  (property "Sheetname" "LoRav2" (at 157.48 19.6084 0) (show_name no) (do_not_autoplace no) (effects (font (size 1.27 1.27)) (justify left bottom)))
  (property "Sheetfile" "lorav2.kicad_sch" (at 157.48 86.9446 0) (show_name no) (do_not_autoplace no) (effects (font (size 1.27 1.27)) (justify left top)))
  (pin "DIO3" input (at 157.48 44.45 180) (effects (font (size 1.27 1.27)) (justify left)))
  (pin "DIO1" input (at 157.48 41.91 180) (effects (font (size 1.27 1.27)) (justify left)))
  (pin "MOSI" input (at 157.48 25.4 180) (effects (font (size 1.27 1.27)) (justify left)))
  (pin "MISO" input (at 157.48 22.86 180) (effects (font (size 1.27 1.27)) (justify left)))
  (pin "SCK" input (at 157.48 27.94 180) (effects (font (size 1.27 1.27)) (justify left)))
  (pin "BUSY" input (at 157.48 30.48 180) (effects (font (size 1.27 1.27)) (justify left)))
  (pin "ANT_SW" input (at 157.48 48.26 180) (effects (font (size 1.27 1.27)) (justify left)))
  (pin "SX_NRESET" input (at 157.48 38.1 180) (effects (font (size 1.27 1.27)) (justify left)))
  (pin "NSS" input (at 157.48 33.02 180) (effects (font (size 1.27 1.27)) (justify left))))
 (sheet_instances
  (path ""
   (page "1")))
 (embedded_fonts no))
